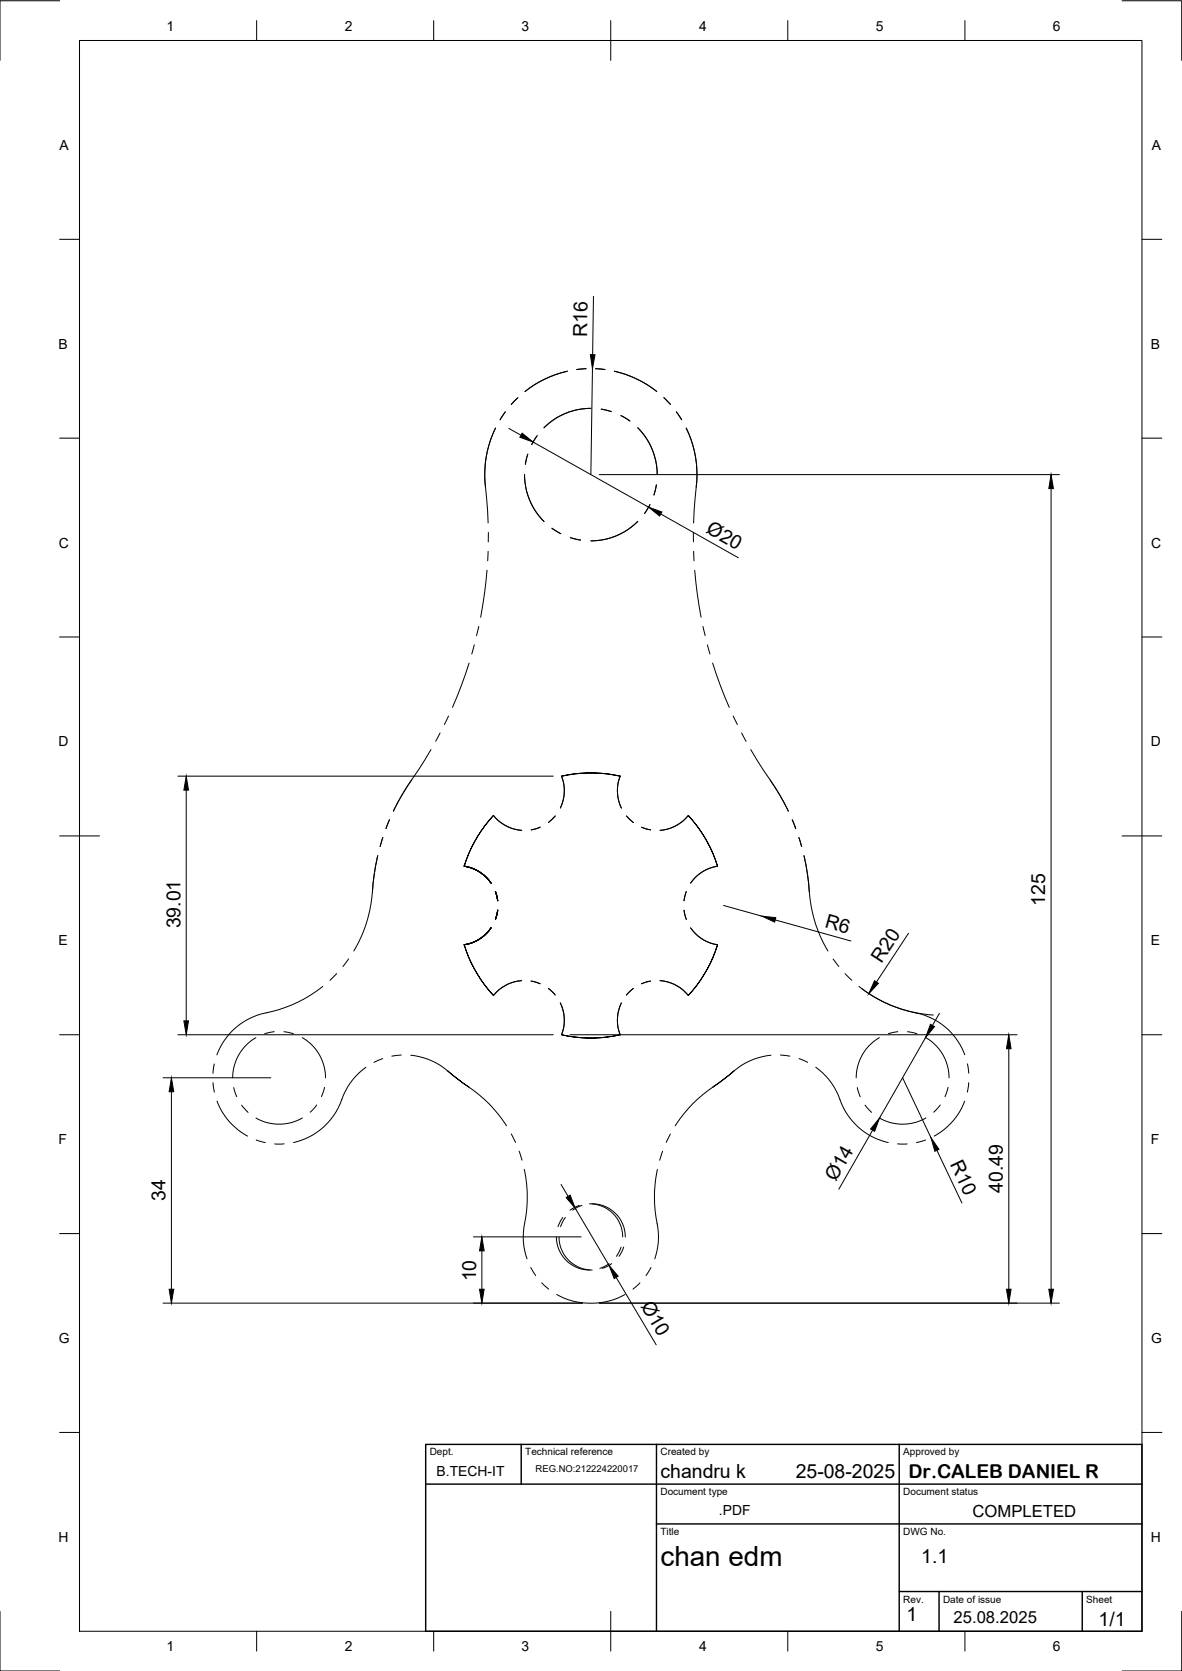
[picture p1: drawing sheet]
<svg xmlns="http://www.w3.org/2000/svg" width="297mm" height="420mm" viewBox="0 0 297 420" stroke-linecap="round" stroke-linejoin="round" font-family="sans-serif">
<!-- layer: Reference -->
<g fill="none" stroke="#000" stroke-width=".25">
<path d="M142.6 93.3a26.8 26.8 0 0 0-10.7 5.1M147.3 92.7l-2.4 .2M149.7 92.7l2.3 .2M154.4 93.3a27.1 27.1 0 0 1 10.6 5.1M166.8 100l1.7 1.7M124.5 107.6a26.4 26.4 0 0 0-2.5 14.8l.7 9.1M127 103.6l-1.3 2M130.1 100l-1.6 1.7M131.8 119.3a16.5 16.5 0 0 0 4.9 11.8M132.6 114.2l-.6 2.5M135 109.6l-1.4 2.2M148.5 102.7a16.6 16.6 0 0 0-11.8 4.9"/>
<path d="M151.1 102.9l2.5 .6M156 104.5l2.3 1.4M160.3 107.5a16.7 16.7 0 0 1 4.9 11.8M170 103.6l1.3 1.9M172.4 107.6a26.4 26.4 0 0 1 2.6 14.8l-.7 9.1M122.7 138.6l-.1 2.4M122.7 133.9v2.3M138.7 132.8l2.2 1.4M143.3 135.2l2.6 .6M160.3 131.1a16.6 16.6 0 0 1-11.8 4.9M163.3 126.9l-1.3 2.2M165 121.9l-.7 2.6"/>
<path d="M174.2 133.9l.1 2.3M174.3 138.6l.1 2.4M120.3 157.5l-.5 2.3M122.4 143.4l-.6 5.9-1 5.9M174.6 143.4l.6 5.9 1 5.9M176.7 157.5l.5 2.3M117.9 166.7l-2 5.7-2.2 5.5M119.2 162.1l-.6 2.3M177.8 162.2l.6 2.2M179.1 166.7l1.9 5.7 2.3 5.5M108.3 188.5l-7.2 11.2-2.2 4.3M110.6 184.3l-1.1 2.1"/>
<path d="M112.7 180l-1 2.2M141.1 195.2a10 10 0 0 1-.3 8M141.1 195.2a33.7 33.7 0 0 1 14.8 0 33.7 33.7 0 0 0-14.8 0zM155.9 195.2a10 10 0 0 0 .3 8M184.3 180l1 2.2M186.4 184.3l1.1 2.1M188.7 188.5l7.2 11.2 2.2 4.3M94.9 215.2l-1.1 6.8a35.1 35.1 0 0 1-4.9 17.1M96.2 210.6l-.7 2.3M97.9 206.1l-.9 2.2M124 205a33.5 33.5 0 0 0-7.4 12.8 10.1 10.1 0 0 1 6.8 4.3 10.1 10.1 0 0 0-6.8-4.3 33.6 33.6 0 0 1 7.4-12.8zM124 205a10.1 10.1 0 0 0 7.1 3.8"/>
<path d="M135.8 208l-2.3 .7M139.5 205.2l-1.7 1.6M157.5 205.2l1.7 1.6M161.2 208l2.3 .7M165.9 208.8a10.1 10.1 0 0 0 7.1-3.8 33.5 33.5 0 0 1 7.3 12.8 33.6 33.6 0 0 0-7.3-12.8 10.1 10.1 0 0 1-7.1 3.8zM180.3 217.8a10.1 10.1 0 0 0-6.8 4.3M199.1 206.1l.9 2.2M200.8 210.6l.6 2.3M202 215.2l1.2 6.8a35.1 35.1 0 0 0 4.9 17.1M116.6 237.6a33.2 33.2 0 0 0 7.4 12.7 33.5 33.5 0 0 1-7.4-12.7zM123.4 233.3a9.9 9.9 0 0 1-6.8 4.3M124.5 224.2l.6 2.3"/>
<path d="M125.1 228.9l-.6 2.3M171.9 228.9l.6 2.3M172.5 224.2l-.6 2.3M173.5 233.3a10 10 0 0 0 6.8 4.3M180.3 237.6a33.2 33.2 0 0 1-7.3 12.7 33.5 33.5 0 0 0 7.3-12.7zM68.9 259.4l-2.4 .5M71.4 259.4l2.3 .5M81.1 248a33.9 33.9 0 0 1-15.4 6.9 16.6 16.6 0 0 0-11.2 10.3M84.6 244.8l-1.7 1.7M87.6 241.1l-1.4 1.9M131.1 246.6a10 10 0 0 0-7.1 3.7M133.5 246.7l2.2 .7"/>
<path d="M137.8 248.5l1.7 1.7M140.8 252.2a9.9 9.9 0 0 1 .3 8M156.1 252.2a10 10 0 0 0-.2 8M159.2 248.5l-1.8 1.7M163.5 246.7l-2.3 .7M165.9 246.6a10 10 0 0 1 7.1 3.7M209.4 241.1l1.4 1.9M212.4 244.8l1.7 1.7M215.9 248a33.9 33.9 0 0 0 15.3 6.9 16.5 16.5 0 0 1 11.2 10.3M225.6 259.4l-2.4 .5M228 259.4l2.4 .5M53.5 272.2l.4 2.4"/>
<path d="M53.8 267.5l-.3 2.4M54.5 276.9a16.5 16.5 0 0 0 7.7 8.8M58.7 273.5l.8 2.3M60.7 277.9l1.6 1.8M64.3 260.9a11.6 11.6 0 0 0-5.8 10.1M76 260.9a11.6 11.6 0 0 1 5.8 10.1M79.6 277.9l-1.6 1.8M81.6 273.4l-.8 2.3M91.9 268.4a17.4 17.4 0 0 0-6.4 9.2 16.6 16.6 0 0 1-11.7 9.7M96.2 266.2l-2.2 .9M100.8 265.3l-2.3 .3M103.2 265.3a16.7 16.7 0 0 1 9.3 4"/>
<path d="M112.5 269.3l5.3 4zM117.8 273.3a32.5 32.5 0 0 1 9.5 9.8M141.1 260.2a32.9 32.9 0 0 0 14.8 0 32.9 32.9 0 0 1-14.8 0zM179.2 273.3a32.9 32.9 0 0 0-9.5 9.8M193.7 265.3a17.6 17.6 0 0 0-10.5 5.1l-4 2.9 5.2-4M196.1 265.3l2.4 .3M200.8 266.2l2.2 .9M205 268.4a17.3 17.3 0 0 1 6.5 9.2 16.6 16.6 0 0 0 11.7 9.7M215.4 273.5l.8 2.3M217.4 277.9l1.6 1.8M221 260.9a11.6 11.6 0 0 0-5.8 10.1M232.7 260.9a11.6 11.6 0 0 1 5.8 10.1"/>
<path d="M236.3 277.9l-1.6 1.8M238.2 273.4l-.7 2.3M242.4 276.9a16.5 16.5 0 0 1-7.6 8.8M243.1 267.5l.4 2.4M243.4 272.2l-.3 2.4M64.4 286.6l2.3 .7M71.4 287.6h-2.4M76 281.1a11.6 11.6 0 0 1-11.7 0M128.5 285.1l1 2.2M130.5 289.5l.7 2.2M131.8 294a34.4 34.4 0 0 1-.2 14.8l-.1 3.4 .4 2.3 .5 2M165.2 294a34.3 34.3 0 0 0 .1 14.8l.1 3.4-.3 2.3-.6 2"/>
<path d="M166.5 289.5l-.7 2.2M168.5 285.1l-1.1 2.2M225.6 287.6h2.4M232.6 286.6l-2.3 .7M232.7 281.1a11.6 11.6 0 0 1-11.7 0M133.4 318.7l1.2 2M139.8 311a8.3 8.3 0 0 0 8.4 8.3M140.5 311a8.3 8.3 0 0 0 8.3 8.3M141.4 306.1l-1.2 2.3M142.1 306.1l-1.2 2.3M145.6 303.1l-2.3 1.2M146.2 303.1l-2.3 1.2"/>
<path d="M148.1 302.7a8.3 8.3 0 0 1 8.4 8.3M148.8 302.7a8.3 8.3 0 0 1 8.3 8.3M153.1 317.7l-2.4 1.2M153.7 317.7l-2.3 1.2M156.1 313.6l-1.2 2.3M156.7 313.6l-1.1 2.3M163.6 318.7l-1.3 2M136.1 322.6l1.8 1.5M139.9 325.5a17.9 17.9 0 0 0 17.2 0M160.8 322.6l-1.7 1.5"/>
</g>
<!-- layer: BORDER -->
<g fill="none" stroke="#000" stroke-width=".25">
<path d="M15 .2h-15v15M20 10.2h267v400h-267zM64.5 5.2v5M109 5.2v5M153.5 5.2v10M198 5.2v5M242.5 5.2v5M282 .2h15v15M15 60.2h5M287 60.2h5M15 110.2h5M287 110.2h5"/>
<path d="M15 160.2h5M287 160.2h5M15 210.2h10M282 210.2h10M15 260.2h5M287 260.2h5M15 310.2h5M287 310.2h5M15 360.2h5M287 360.2h5M0 405.2v15h15M64.5 410.2v5"/>
<path d="M109 410.2v5M153.5 405.2v10M198 410.2v5M242.5 410.2v5M297 405.2v15h-15"/>
</g>
<!-- layer: TITLEBLOCK -->
<path d="M107 363.2h180v47h-180zM107 373.2h180M131 363.2v10M165 363.2v47M226 363.2v47M165 383.2h122M226 400.2h61M236 400.2v10M272 400.2v10" fill="none" stroke="#000" stroke-width=".36"/>
<!-- layer: FD_Dimensions -->
<g fill="none" stroke="#000" stroke-width=".25">
<path d="M149.1 74.5l-.2 14.7M148.9 92.7l-.4 26.6M127.9 107.7l3 1.7M134 111.1l29 16.4M150.6 119.3h115.6M166.1 129.2l19.4 11.1M264.1 122.9v201.3M44.7 195.2h94.3M46.8 198.7v58M181.8 227.7l9.7 2.7M194.8 231.3l19 5.3M228.3 234.7l-8 12.2"/>
<path d="M216.6 248.6a33.3 33.3 0 0 0 17.9 6.6M236.1 254.8l-1.8 3M41 271h27.1M43.1 274.5v49.7M44.7 260.2h94.3M143.2 260.2h112.4M226.8 271l7.2 15.1M232.6 260.9l-11.6 20.2M253.5 263.7v60.5M141 297.8l1.8 3M219.3 284.2l-8.5 14.8M235.4 289.2l6.3 13.3"/>
<path d="M119 311h27M121.1 314.5v9.7M144.6 303.8l8.5 14.4M41 327.7h105.4M150.6 327.7h115.6M154.8 321.2l10.1 17"/>
</g>
<g fill="#000" stroke="#000" stroke-width=".25">
<path d="M148.4 89.2h1.1l-.6 3.5zM131.2 108.9l2.8 2.2-3.4-1.2zM163 127.5l3.3 1.2-.5 1.1zM264.1 119.3l.6 3.6h-1.1zM46.8 195.2l.6 3.5h-1.2zM191.5 230.4l3.5 .3-.3 1.2zM46.2 256.7h1.2l-.6 3.5zM219.8 246.6l.9 .6-2.4 2.7zM233.8 257.6l1 .5-2.2 2.8zM43.1 271l.6 3.5h-1.2zM253.5 260.2l.6 3.5h-1.2zM221 281.1l-1.2 3.4-1-.6z"/>
<path d="M234 286.1l2 2.9-1.1 .5zM121.1 311l.6 3.5h-1.2zM142.3 301.1l1-.6 1.3 3.3zM42.5 324.2h1.2l-.6 3.5zM120.5 324.2h1.2l-.6 3.5zM153.1 318.2l2.2 2.7-1 .6zM252.9 324.2h1.2l-.6 3.5zM263.6 324.2h1.1l-.6 3.5z"/>
</g>
<text font-size="7" x="166" y="393.7">chan edm</text>
<g font-size="4.9">
<text x="147.5" y="84.6" transform="rotate(-89 147.5 84.6)">R16</text>
<text x="177.2" y="133.8" transform="rotate(29 177.2 133.8)">Ø20</text>
<text x="262.7" y="227.8" transform="rotate(-90 262.7 227.8)">125</text>
<text x="45.3" y="233.4" transform="rotate(-90 45.3 233.4)">39.01</text>
<text x="207.1" y="233.2" transform="rotate(16 207.1 233.2)">R6</text>
<text x="221.5" y="242.3" transform="rotate(-57 221.5 242.3)">R20</text>
<text x="238.7" y="292.7" transform="rotate(65 238.7 292.7)">R10</text>
<text x="210.1" y="297.2" transform="rotate(-60 210.1 297.2)">Ø14</text>
<text x="252.1" y="300" transform="rotate(-90 252.1 300)">40.49</text>
<text x="41.6" y="302" transform="rotate(-90 41.6 302)">34</text>
<text x="119.6" y="322.2" transform="rotate(-90 119.6 322.2)">10</text>
<text x="160.9" y="328.4" transform="rotate(59 160.9 328.4)">Ø10</text>
<text x="166" y="371.7">chandru k</text>
<text x="200" y="371.7">25-08-2025</text>
<text x="231.5" y="393">1.1</text>
<text x="227.8" y="407.6">1</text>
<text x="276.1" y="408.8">1/1</text>
</g>
<text font-size="4.8" x="228.3" y="371.5">Dr.CALEB DANIEL R</text>
<g font-size="4.2">
<text x="244.4" y="381.6">COMPLETED</text>
<text x="239.6" y="408">25.08.2025</text>
</g>
<g font-size="3.5">
<text x="41.9" y="7.7">1</text>
<text x="86.6" y="7.7">2</text>
<text x="131.1" y="7.7">3</text>
<text x="175.7" y="7.7">4</text>
<text x="220.1" y="7.7">5</text>
<text x="264.6" y="7.7">6</text>
<text x="15" y="37.7">A</text>
<text x="289.5" y="37.7">A</text>
<text x="14.7" y="87.7">B</text>
<text x="289.2" y="87.7">B</text>
<text x="14.8" y="137.7">C</text>
<text x="289.3" y="137.7">C</text>
<text x="14.7" y="187.7">D</text>
<text x="289.2" y="187.7">D</text>
<text x="14.7" y="237.7">E</text>
<text x="289.2" y="237.7">E</text>
<text x="14.7" y="287.7">F</text>
<text x="289.2" y="287.7">F</text>
<text x="14.8" y="337.7">G</text>
<text x="289.3" y="337.7">G</text>
<text x="109.7" y="371">B.TECH-IT</text>
<text x="180.7" y="381">.PDF</text>
<text x="14.7" y="387.7">H</text>
<text x="289.2" y="387.7">H</text>
<text x="41.9" y="415.2">1</text>
<text x="86.6" y="415.2">2</text>
<text x="131.1" y="415.2">3</text>
<text x="175.7" y="415.2">4</text>
<text x="220.1" y="415.2">5</text>
<text x="264.6" y="415.2">6</text>
</g>
<g font-size="2.5">
<text x="108" y="366">Dept.</text>
<text x="132" y="366">Technical reference</text>
<text x="166" y="366">Created by</text>
<text x="227" y="366">Approved by</text>
<text x="166" y="376">Document type</text>
<text x="227" y="376">Document status</text>
<text x="166" y="386">Title</text>
<text x="227" y="386">DWG No.</text>
<text x="227" y="403">Rev.</text>
<text x="237" y="403">Date of issue</text>
<text x="273" y="403">Sheet</text>
</g>
<text font-size="2.4" x="134.6" y="370.2">REG.NO:212224220017</text>
</svg>
